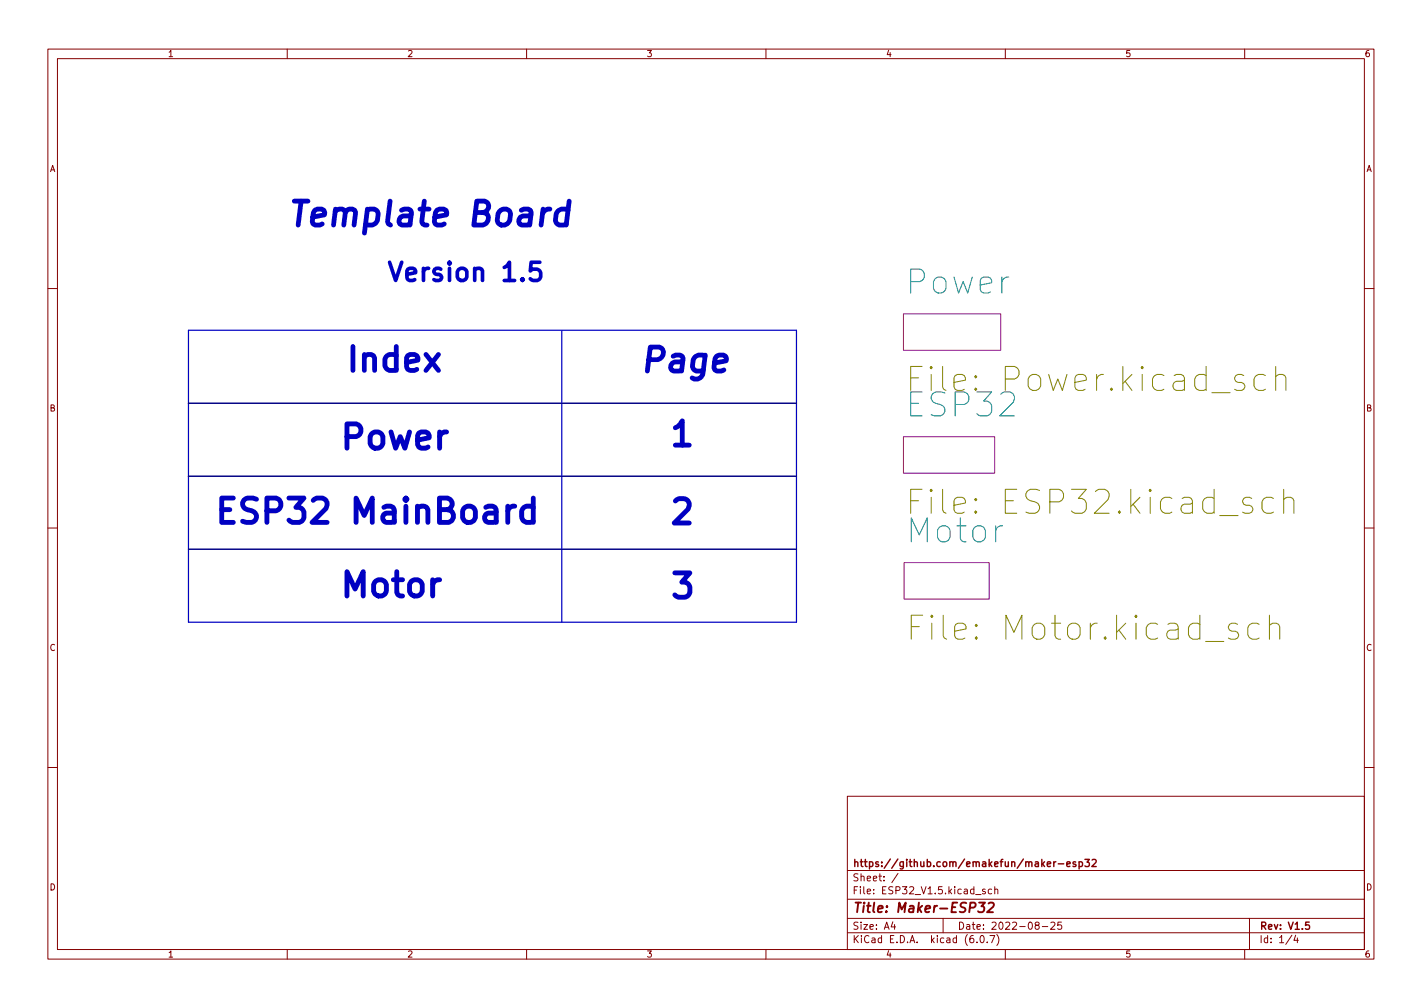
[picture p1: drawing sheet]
<svg xmlns="http://www.w3.org/2000/svg" width="297mm" height="210mm" viewBox="0 0 297 210" stroke-linecap="round" stroke-linejoin="round" font-family="sans-serif">
<g fill="none" stroke="#840000" stroke-width=".21">
<path d="M10 10.2h277v190.1h-277zM12 12.2h273v186.1h-273zM60 10.2v2M110 10.2v2M160 10.2v2M210 10.2v2M260 10.2v2M10 60.2h2M285 60.2h2M10 110.2h2M285 110.2h2M10 160.2h2"/>
<path d="M177 166.3h108v32h-108zM285 160.2h2M60 198.3v2M110 198.3v2M160 198.3v2M177 194.8h108M177 191.8h108M177 187.8h108M177 181.8h108M186.5 192.5l-.4 1h1M186.9 193v1M187.6 182.4l-1.3 1.9"/>
<path d="M197 191.8v3M204.1 196.7v.1M204.9 195.4l.2-.1a.8 .8 0 0 1 .5 .8 .8 .8 0 0 1-.5 .7 1 1 0 0 1-.2-1.4zM205.8 185.7l-.4-.1-.2 .2 .1 .3 .5 .1v.4h-.6M206.2 196.7v.1M206.8 195.3h1l-.7 1.5M207.1 185.7l-.4-.1-.3 .3 .2 .7h.5M207.8 185.8l.2-.2 .4 .1v.9M207.8 185.1v1.5M208.2 195.1a1.72 1.72 0 0 1 0 2.3M210 198.3v2M216.5 193.2l-.3-.3 .1-.2 .2-.2 .4 .1 .2 .2-.1 .2-.6 .2-.2 .3 .1 .4 .2 .1h.4l.2-.3-.1-.4-.2-.1"/>
<path d="M217.7 193.5h1.2M219.5 192.7l.6-.2 .3 .5-1 1h1M221.7 192.5h-.7l-.1 .7 .2-.1 .5 .1 .2 .2-.1 .5-.2 .1-.6-.1M260 198.3v2M261 191.8v6.5M269.9 195.3l-1.3 1.9M270.6 195.3l-.3 1h.9M271 195.8v1"/>
</g>
<path d="M220.6 179.9l-.5 .3M225.4 179.9v1.5M226.6 179.4h1l-.5 .6 .4 .1v.7l-.2 .1-.7-.1M228.1 179.6l.6-.2 .3 .5-.9 1h.9M221.1 180.4h1.1M222.8 180.4l.8-.1-.1-.3-.4-.1-.3 .2 .1 .8h.6M224.7 180l-.4-.1-.2 .2 .1 .3 .5 .1v.4h-.6M225.4 180l.4-.1 .3 .3-.1 .7h-.6M273.5 192.5h-.7l-.1 .7 .2-.1 .5 .1 .2 .2-.1 .5-.2 .1-.6-.1" fill="none" stroke="#840000" stroke-width=".3"/>
<path d="M204.5 188.5h1.3l-.8 .7 .5 .2-.1 .9-.3 .2h-.5l-.3-.2M206.5 188.7l.3-.2h.5l.2 .2 .1 .3-.1 .3-1.3 1.2h1.2" fill="none" stroke="#840000" stroke-width=".4"/>
<g fill="#fff" stroke="#fff" stroke-width=".21">
<path d="M188.7 65.5h20.3v7.6h-20.3z"/>
<path d="M188.7 91.2h19.1v7.6h-19.1z"/>
<path d="M188.8 117.5h17.8v7.6h-17.8z"/>
</g>
<path d="M188.7 65.5h20.3v7.6h-20.3zM188.7 91.2h19.1v7.6h-19.1zM188.8 117.5h17.8v7.6h-17.8z" fill="none" stroke="#840084" stroke-width=".21"/>
<g fill="none" stroke="#848400" stroke-width=".21">
<path d="M190.2 78.9h1.7M192.6 76.5h-2.4v5M264.3 78.4l-.4-.2h-1l-.5 .2-.5 .7v1.5l.5 .7 .5 .2h1l.4-.2M266.5 78.7a1.24 1.24 0 0 1 2.1 .2v2.6M266.5 76.5v5M190.2 104.5h1.7M192.6 102.2h-2.4v5M266 104.1l-.5-.3h-.9l-.7 .5-.3 .5v1.4l.5 .7 .5 .3h.9l.5-.3M268.1 104.3a1.24 1.24 0 0 1 2.2 .2v2.7M268.1 102.2v5M190.4 130.8h1.6M192.7 128.5h-2.3v5"/>
<path d="M263 130.4l-.5-.3h-.9l-.7 .5-.3 .5v1.4l.5 .7 .5 .3h.9l.5-.3M265.2 130.6a1.24 1.24 0 0 1 2.1 .2v2.7M265.2 128.5v5"/>
</g>
<path d="M118.7 43.9a1.65 1.65 0 0 0-2.5 .7l-.2 1.4 .4 .8 .4 .2h1l.5-.2M118.9 42l-.6 5M107.5 105.7a1.3 1.3 0 0 0-1.4 1M111.4 105.9l-.5-.2h-1l-.4 .2-.5 .8v1.4l.5 .7 .4 .3h1l.5-.3M111.4 104v5.1" fill="none" stroke="#0000c2" stroke-width="1"/>
<path d="M112.8 54.8h-1.9l-.1 1.8 .5-.4h.9l.4 .2 .3 .5v.9l-.1 .4-.6 .4h-.9l-.5-.4" fill="none" stroke="#0000c2" stroke-width=".76"/>
<path d="M39.4 69h127v60.9h-127zM117.3 69.1v60.8" fill="none" stroke="#0000c2" stroke-width=".25"/>
<path d="M39.4 99.4h127M39.4 84.2h127M39.4 114.7h127" fill="none" stroke="#000084" stroke-width=".3"/>
<g font-size="7.1" fill="#0000c2">
<text x="70.6" y="93.8">Power</text>
<text x="139.4" y="93.2">1</text>
<text x="44.4" y="109.3">ESP32 MainBoard</text>
<text x="139.4" y="109.4">2</text>
<text x="70.6" y="124.7">Motor</text>
<text x="139.6" y="124.9">3</text>
</g>
<g font-size="7" fill="#0000c2">
<text x="59.7" y="47.2">Template Board</text>
<text x="71.9" y="77.6">Index</text>
<text x="133.3" y="77.7">Page</text>
</g>
<g font-size="7" fill="#008484">
<text x="189.7" y="61.4">Power</text>
<text x="190.1" y="87.1">ESP32</text>
<text x="189.9" y="113.4">Motor</text>
</g>
<g font-size="7" fill="#848400">
<text x="193" y="81.8">File: Power.kicad_sch</text>
<text x="193.5" y="107.4">File: ESP32.kicad_sch</text>
<text x="193.2" y="133.7">File: Motor.kicad_sch</text>
</g>
<text font-size="5.3" fill="#0000c2" x="80.5" y="58.7">Version 1.5</text>
<text font-size="2.8" fill="#840000" x="178" y="190.6">Title: Maker-ESP32</text>
<g font-size="2.1" fill="#840000">
<text x="178" y="184">Sheet: /</text>
<text x="178" y="181">https://github.com/emakefun/maker-esp32</text>
<text x="178" y="186.7">File: ESP32_V1.5.kicad_sch</text>
<text x="178" y="196.9">KiCad E.D.A. kicad (6.0.7)</text>
<text x="178" y="194.1">Size: A4</text>
<text x="200" y="194.1">Date: 2022-08-25</text>
<text x="263" y="194.1">Rev: V1.5</text>
<text x="263" y="196.9">Id: 1/4</text>
</g>
<g font-size="1.8" fill="#840000">
<text x="35" y="11.9">1</text>
<text x="85" y="11.9">2</text>
<text x="135" y="11.9">3</text>
<text x="185" y="11.9">4</text>
<text x="235" y="11.9">5</text>
<text x="285" y="11.9">6</text>
<text x="10.3" y="35.9">A</text>
<text x="285.3" y="35.9">A</text>
<text x="10.3" y="85.9">B</text>
<text x="285.3" y="85.9">B</text>
<text x="10.3" y="135.9">C</text>
<text x="285.3" y="135.9">C</text>
<text x="10.3" y="185.9">D</text>
<text x="285.3" y="185.9">D</text>
<text x="35" y="199.9">1</text>
<text x="85" y="199.9">2</text>
<text x="135" y="199.9">3</text>
<text x="185" y="199.9">4</text>
<text x="235" y="199.9">5</text>
<text x="285" y="199.9">6</text>
</g>
</svg>
